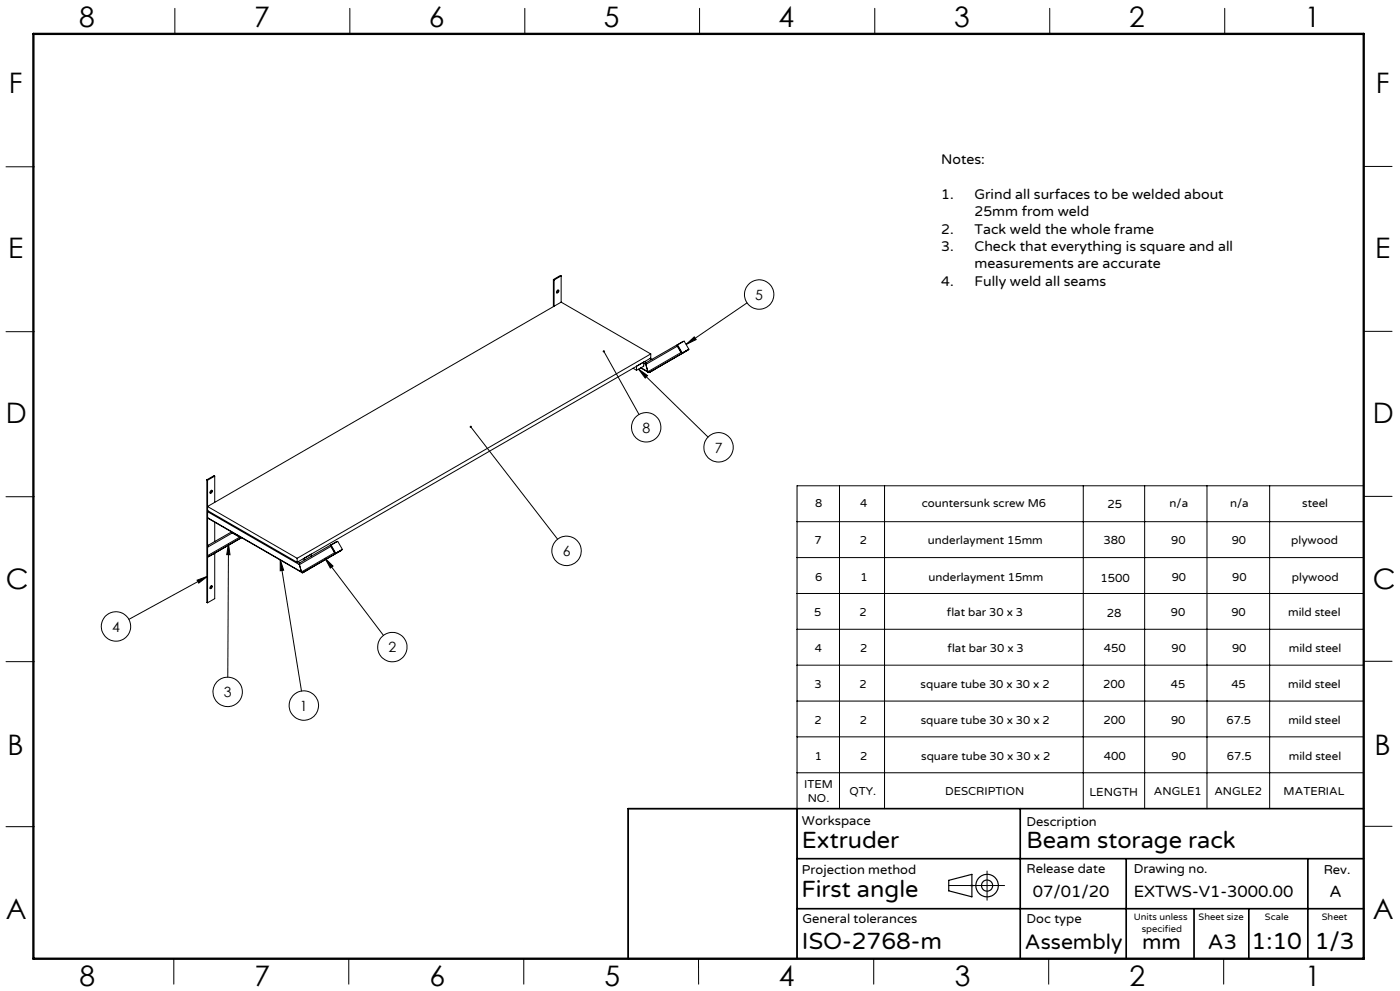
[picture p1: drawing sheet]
<svg xmlns="http://www.w3.org/2000/svg" width="420mm" height="297mm" viewBox="0 0 420 297" stroke-linecap="round" stroke-linejoin="round" font-family="sans-serif">
<g fill="none" stroke="#000" stroke-width=".35">
<path d="M284.6 263.8l7-1.8v6.8l-7-1.8z"/>
<circle cx="296.1" cy="265.4" r="1.66"/>
<circle cx="296.1" cy="265.4" r="3.4"/>
</g>
<path d="M291.1 265.4h1M291.2 265l.7 .7M291.6 264.9v1M291.9 265l-.7 .7" fill="none" stroke="#c0c0c0" stroke-width=".3"/>
<g fill="none" stroke="#000" stroke-width=".3">
<path d="M52.5 2.5v7.7M105 2.5v7.7M157.4 2.5v7.7M209.9 2.5v7.7M262.4 2.5v7.7M314.9 2.5v7.7M367.4 2.5v7.7M1.8 50h8.5M409.1 49.9h8.5M1.8 99.4h8.5M166 83.8v8.1M166 83.8l.2 .1"/>
<path d="M166.2 83.9v7.9M167.2 87.1a.26 .26 0 0 1 .3-.1 .26 .26 0 0 1 .1 .3l-.1 .3a.35 .35 0 0 1-.5 .2 .35 .35 0 0 1 .1-.6zM167.4 86.9l-.1 .6-.3 .2M168.3 82.7v7.9M168.3 82.7l-2.1 1.2M168.3 82.7l-.2-.2-2.1 1.3M168.3 90.6l-106 61.2 26.8 15.5M168.3 90.6l26.9 15.5M224.1 90.8l-18.3 12.4M409.1 99.3h8.5M181.2 105.3l10.5 18.9M189.9 110.3l1.1 .7"/>
<path d="M191 109.7l2.1-1.2v1.2l-2.1 1.3zM191.6 110.6l20.8 20.4M191.6 110.6l2.7 2-.7 .7zM192.2 110.3l2.4 1.3M192.3 110.2l2.1 1.2M193.1 108.9l.6 .3M193.4 108.4l.5 .3M193.7 109.2l.7 2.2M193.9 108.7l-.2 .5M194.4 111.4l.4 .2M194.9 107.5l.6 .3M195.1 107.4l.5 .3"/>
<path d="M195.2 106.1l-106.1 61.2M195.2 106.1v1.2l-106.1 61.2M203.2 103.5v.2M203.2 103.7l1.1 2M203.2 103.7l-9.5 5.5M203.3 103.4l-.2 .1 1.4 2.4M203.3 103.4l1.4 2.4M203.3 103.4l1.9-1.2 1.5 2.5M203.3 103.3l-.1 .1M203.3 103.3l-9.4 5.4M204.3 105.7l.2 .2M204.3 105.7l-9.9 5.7"/>
<path d="M204.5 105.9h.3M204.7 105.8l-.2 .1M204.8 105.9l-10 5.7M205.1 102.3l-1.8 1M205.8 103.2l2.5-2.2 .5 .8zM206.3 104.9l-11.5 6.7M206.3 104.9l-1.5 1M206.5 104.8l-.2 .1M206.7 104.7l-2 1.1M206.7 104.7l-2.2 1.2M141.2 127.9l26.1 33.7M1.8 148.9h8.5"/>
<path d="M62.1 143.8l.2 .1M62.1 143.8v36.7l.2 .2M62.3 143.9v36.8M62.3 153l26.8 15.5M62.4 153.1l-.1 .2 27.5 15.9M63.2 147.1a.32 .32 0 0 1 .5 0 .32 .32 0 0 1-.1 .5 .32 .32 0 0 1-.5 .2 .32 .32 0 0 1 0-.5zM63.5 146.9l-.2 .6-.3 .2M64.4 142.7l-.2-.1-2.1 1.2M64.4 142.7l-2.1 1.2M64.4 142.7v7.9M64.4 156.5v5.8M69.5 159.4l-7 4-.2 .6 7.4-4.3"/>
<path d="M69.5 159.4l.2 .3M69.7 159.7l2.2 1.3M69.7 159.6l.1 .1M69.8 159.7l2.2 1.2M69.8 159.6v.1M239.1 156.3h170M251.8 145.6v96.8M265.4 145.6v96.8M325 145.6v96.8M343.4 145.6v96.8M362.1 145.6v96.8M380.9 145.6v96.8"/>
<path d="M409.1 148.8h8.5M409.1 145.6h-170v141.7h-50.6v-44.9h50.6M59.1 173.9l3.2-1.2-2.7 2.1zM62.3 172.7l-23.6 12.9M63.2 175.6a.32 .32 0 0 1 .5 .1 .32 .32 0 0 1-.1 .4 .32 .32 0 0 1-.5 .3 .32 .32 0 0 1 0-.5zM63.5 175.5l-.2 .6-.3 .2M64.1 165.9l-1.6 1M64.4 165.8v13.6l-2.1 1.3M68.5 162.9l-.2 40M68.5 162.9l.5 3.4-1-.1zM71.9 161l.5 .1M71.9 161l-9.6 5.5 .2 .4"/>
<path d="M72 160.9l.1 .1M72 160.9h.1M72.5 161.1l-10 5.8M84.1 167.7l6.4 39.4M84.1 167.7l1 3.2-1 .2zM89.1 167.3v1.2M89.4 168.4l.6 .3M89.8 169.2l.7 2.2M90 168.7l-.2 .5M90.5 171.4l.3 .2M90.5 171.4l-28.2-16.3 28.3 16.5M91 167.5l.5 .3"/>
<path d="M91.1 167.4l.6 .3M92.4 170.7l-1.6 .9M93.4 166.7v-.6l-2.1 1.4M97.5 167.3l17.5 23.1M97.5 167.3l2.4 2.3-.8 .6zM99.2 163.5l.1 .3M99.2 163.5l1.4 2.4M99.3 163.8l1.1 1.9M99.3 163.8l-9.5 5.4M99.3 163.3l-.1 .1M99.3 163.3l-9.3 5.4M99.3 163.4l-.1 .1"/>
<path d="M99.3 163.4l1.4 2.4M99.3 163.4l2-1.2 1.4 2.5M100.4 165.7l.2 .2M100.4 165.7l-9.9 5.7M100.7 165.8l-.1 .1M101.1 162.3l-1.8 1M102.4 165l-1.8 .9M102.4 165l-11.6 6.6M102.6 164.8l-.2 .2M102.6 164.7l-2 1.2M102.7 164.7l-2 1.1M102.7 164.7h-.1"/>
<path d="M239.1 177.9h170M239.1 167.1h170M1.8 198.3h8.5M239.1 199.4h170M239.1 188.6h170M409.1 198.2h8.5M239.1 210.1h170M239.1 231.6h170M239.1 220.8h170M1.8 247.8h8.5M409.1 247.6h8.5M284.6 265.4h16.8"/>
<path d="M296.1 261.1v8.7M52.1 287.3v7.7M104.6 287.3v7.7M157.1 287.3v7.7M209.6 287.3v7.7M262.1 287.3v7.7M314.6 287.3v7.7M367.1 287.3v7.7"/>
<circle cx="227.7" cy="88.3" r="4.4"/>
<circle cx="193.9" cy="128.1" r="4.4"/>
<circle cx="215.6" cy="134" r="4.4"/>
<circle cx="170" cy="165.1" r="4.4"/>
<circle cx="34.8" cy="187.7" r="4.4"/>
<circle cx="117.7" cy="193.9" r="4.4"/>
<circle cx="68.3" cy="207.4" r="4.4"/>
<circle cx="91.1" cy="211.4" r="4.4"/>
</g>
<path d="M239.1 242.4v44.9M239.1 257.3h170M306.1 242.4v44.9M337.9 257.3v30M392.4 257.3v30M409.1 242.4h-220.6v44.9M239.1 272.3h170M358.2 272.3v15M374.6 272.3v15" fill="none" stroke="#000" stroke-width=".5"/>
<path d="M10 10.2h399.1v277.1h-399.1z" fill="none" stroke="#000" stroke-width=".7"/>
<path d="M68.5 162.9l.5 3.4-1-.1zM84.1 167.7l1 3.2-1 .2zM97.5 167.3l2.4 2.3-.8 .6zM59.1 173.9l3.2-1.2-2.7 2.1zM205.8 103.2l2.5-2.2 .5 .8zM141 127.7a.35 .35 0 0 0 0 .6 .35 .35 0 0 0 .5-.3 .35 .35 0 0 0-.5-.3l.2 .2zM191.6 110.6l2.7 2-.7 .7zM180.9 105.1a.35 .35 0 0 0 .2 .5 .35 .35 0 0 0 .4-.4 .35 .35 0 0 0-.5-.2l.2 .3z" fill="#000"/>
<g font-size="8.5">
<text x="23.8" y="8">8</text>
<text x="76.3" y="8">7</text>
<text x="128.7" y="8">6</text>
<text x="181.2" y="8">5</text>
<text x="233.6" y="8">4</text>
<text x="286.3" y="8">3</text>
<text x="338.7" y="8">2</text>
<text x="391.4" y="8">1</text>
<text x="2.7" y="28">F</text>
<text x="412.8" y="28">F</text>
<text x="2.4" y="77.2">E</text>
<text x="412.5" y="77.2">E</text>
<text x="1.8" y="126.8">D</text>
<text x="411.9" y="126.9">D</text>
<text x="1.8" y="176.6">C</text>
<text x="411.9" y="176.7">C</text>
<text x="2.3" y="226.2">B</text>
<text x="412.4" y="226.2">B</text>
<text x="1.7" y="275.4">A</text>
<text x="411.8" y="275.5">A</text>
<text x="23.9" y="295.5">8</text>
<text x="76.4" y="295.5">7</text>
<text x="128.8" y="295.5">6</text>
<text x="181.3" y="295.5">5</text>
<text x="233.7" y="295.5">4</text>
<text x="286.4" y="295.5">3</text>
<text x="338.8" y="295.5">2</text>
<text x="391.5" y="295.5">1</text>
</g>
<g font-size="7.1">
<text x="240.6" y="254">Extruder</text>
<text x="308" y="254">Beam storage rack</text>
<text x="240.4" y="268.8">First angle</text>
<text x="240.6" y="284.3">ISO-2768-m</text>
<text x="375.5" y="284.3">1:10</text>
<text x="394.4" y="284.3">1/3</text>
</g>
<g font-size="6.3">
<text x="307.5" y="284.3">Assembly</text>
<text x="342.6" y="284.3">mm</text>
<text x="362.4" y="284.3">A3</text>
</g>
<g font-size="4.9">
<text x="309.9" y="268.7">07/01/20</text>
<text x="340.1" y="268.7">EXTWS-V1-3000.00</text>
<text x="398.9" y="268.7">A</text>
</g>
<g font-size="4.2">
<text x="282.4" y="49.1">Notes:</text>
<text x="282.4" y="59.5">1.</text>
<text x="292.4" y="59.5">Grind all surfaces to be welded about</text>
<text x="292.4" y="64.8">25mm from weld</text>
<text x="282.4" y="70">2.</text>
<text x="292.4" y="70">Tack weld the whole frame</text>
<text x="282.4" y="75.2">3.</text>
<text x="292.4" y="75.2">Check that everything is square and all</text>
<text x="292.4" y="80.5">measurements are accurate</text>
<text x="226.6" y="89.9">5</text>
<text x="282.4" y="85.7">4.</text>
<text x="292.4" y="85.7">Fully weld all seams</text>
<text x="192.7" y="129.7">8</text>
<text x="214.4" y="135.7">7</text>
<text x="168.8" y="166.7">6</text>
<text x="33.6" y="189.4">4</text>
<text x="116.6" y="195.5">2</text>
<text x="67.1" y="209">3</text>
<text x="90" y="213.1">1</text>
</g>
<g font-size="3.9">
<text x="240.6" y="247.2">Workspace</text>
<text x="307.9" y="247.4">Description</text>
<text x="240.6" y="262.1">Projection method</text>
<text x="308" y="261.5">Release date</text>
<text x="340.1" y="261.5">Drawing no.</text>
<text x="397.1" y="262.1">Rev.</text>
<text x="240.7" y="276.6">General tolerances</text>
<text x="308" y="276.6">Doc type</text>
</g>
<g font-size="3.5">
<text x="244.5" y="152">8</text>
<text x="258.1" y="152">4</text>
<text x="276.5" y="152">countersunk screw M6</text>
<text x="332.3" y="152.1">25</text>
<text x="350.9" y="152">n/a</text>
<text x="369" y="152">n/a</text>
<text x="390.7" y="152">steel</text>
<text x="244.4" y="163">7</text>
<text x="257.9" y="163">2</text>
<text x="278.4" y="163">underlayment 15mm</text>
<text x="331" y="163.2">380</text>
<text x="351.3" y="163">90</text>
<text x="369.5" y="163">90</text>
<text x="387.4" y="163">plywood</text>
<text x="244.6" y="174.2">6</text>
<text x="258.1" y="174.2">1</text>
<text x="278.6" y="174.2">underlayment 15mm</text>
<text x="330.1" y="174.3">1500</text>
<text x="351.5" y="174.2">90</text>
<text x="369.7" y="174.2">90</text>
<text x="387.6" y="174.2">plywood</text>
<text x="244.3" y="184.7">5</text>
<text x="257.8" y="184.7">2</text>
<text x="284.1" y="184.7">flat bar 30 x 3</text>
<text x="332" y="184.9">28</text>
<text x="351.2" y="184.7">90</text>
<text x="369.4" y="184.7">90</text>
<text x="386.4" y="184.7">mild steel</text>
<text x="244.5" y="195.4">4</text>
<text x="258" y="195.4">2</text>
<text x="284.3" y="195.4">flat bar 30 x 3</text>
<text x="331.1" y="195.5">450</text>
<text x="351.5" y="195.4">90</text>
<text x="369.6" y="195.4">90</text>
<text x="386.7" y="195.4">mild steel</text>
<text x="244.3" y="206.1">3</text>
<text x="257.8" y="206.1">2</text>
<text x="276.2" y="206.1">square tube 30 x 30 x 2</text>
<text x="330.9" y="206.2">200</text>
<text x="351.3" y="206.1">45</text>
<text x="369.4" y="206.1">45</text>
<text x="386.5" y="206.1">mild steel</text>
<text x="244.4" y="217">2</text>
<text x="257.9" y="217">2</text>
<text x="276.2" y="217">square tube 30 x 30 x 2</text>
<text x="331" y="217.1">200</text>
<text x="351.3" y="217">90</text>
<text x="367.9" y="217">67.5</text>
<text x="386.5" y="217">mild steel</text>
<text x="244.5" y="227.7">1</text>
<text x="258" y="227.7">2</text>
<text x="276.4" y="227.7">square tube 30 x 30 x 2</text>
<text x="331.1" y="227.9">400</text>
<text x="351.4" y="227.7">90</text>
<text x="368.1" y="227.7">67.5</text>
<text x="386.6" y="227.7">mild steel</text>
<text x="241.2" y="236.2">ITEM</text>
<text x="254.8" y="238.3">QTY.</text>
<text x="283.5" y="238.3">DESCRIPTION</text>
<text x="326.9" y="238.5">LENGTH</text>
<text x="346.2" y="238.3">ANGLE1</text>
<text x="364.3" y="238.3">ANGLE2</text>
<text x="385.1" y="238.3">MATERIAL</text>
<text x="242.3" y="240.4">NO.</text>
</g>
<g font-size="2.8">
<text x="340.1" y="275.6">Units unless</text>
<text x="359.6" y="275.6">Sheet size</text>
<text x="379.5" y="275.8">Scale</text>
<text x="396.5" y="275.6">Sheet</text>
<text x="342.5" y="279.4">specified</text>
</g>
</svg>
